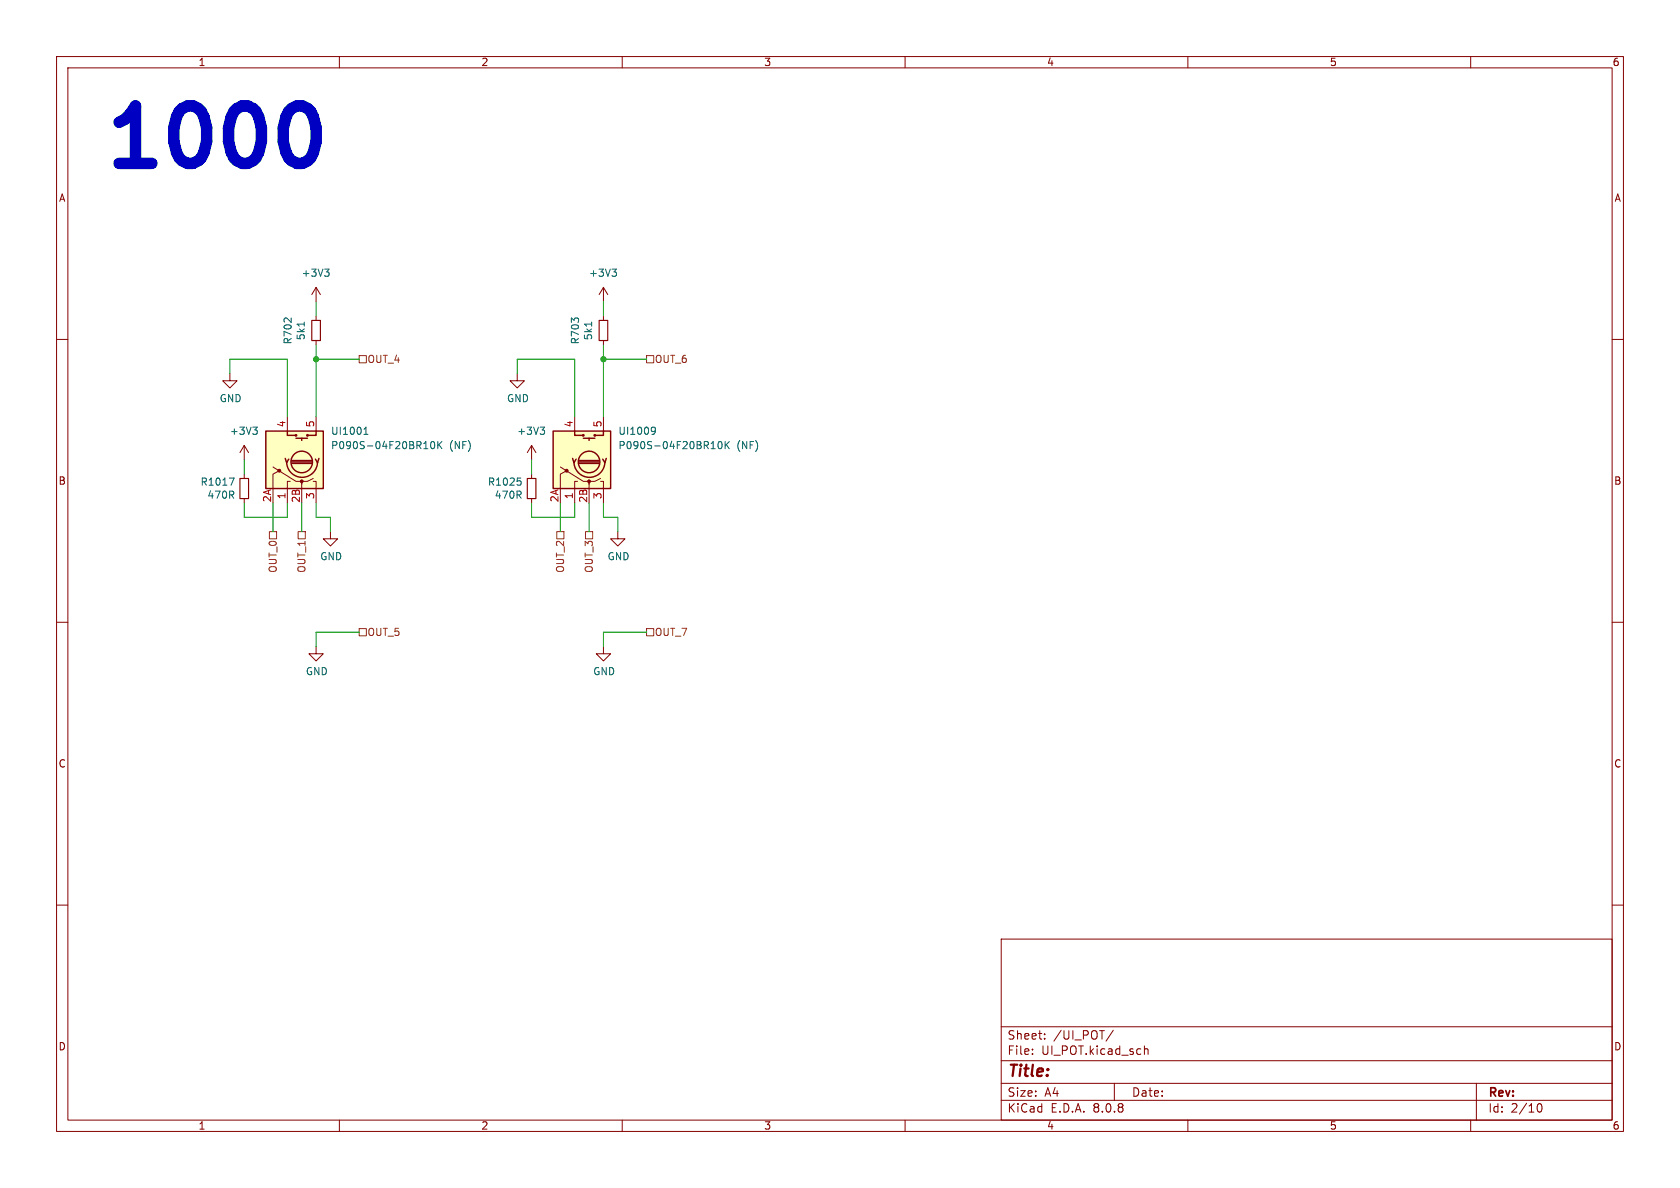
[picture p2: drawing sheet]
<svg xmlns="http://www.w3.org/2000/svg" width="297mm" height="210mm" viewBox="0 0 297 210" stroke-linecap="round" stroke-linejoin="round" font-family="sans-serif">
<g fill="none" stroke="#840000" stroke-width=".18">
<path d="M10 10h277v190h-277zM12 12h273v186h-273zM60 10v2M110 10v2M160 10v2M210 10v2M260 10v2M106.7 50.8v2.5M106.7 55.9v.7M106.7 50.8l-.8 1.3M106.7 50.8l.7 1.3M10 60h2"/>
<path d="M106.7 60.2v.8M285 60h2M43.2 83.8v.8M43.2 88.1v.8M58.4 94v1.3h1.3l-1.3 1.2-1.3-1.2h1.3M94 83.8v.8M94 88.1v.8M10 110h2M55.9 114.3v1.3h1.2l-1.2 1.2-1.3-1.2h1.3M285 110h2M10 160h2M177 166h108v32h-108z"/>
<path d="M285 160h2M60 198v2M110 198v2M160 198v2M177 194.5h108M177 191.5h108M177 187.5h108M177 181.5h108M182.5 186.3v.1M182.5 185.5v.1M184.7 183.6v.1M184.7 182.8v.1"/>
<path d="M196.8 182.1l-1.3 2M197 191.5v3M202.3 184.9v1.5M202.3 185.5l.2-.1 .4 .1 .1 .9M210 198v2M260 198v2M261 191.5v6.5M271.7 195.7l.2-.5 .2-.1a.81 .81 0 0 1 .6 .6 .81 .81 0 0 1-.3 .8h-.4l-.3-.5"/>
</g>
<path d="M105.9 56.6h1.5v3.6h-1.5zM42.4 84.6h1.5v3.5h-1.5zM93.2 84.6h1.5v3.5h-1.5z" fill="none" stroke="#840000" stroke-width=".2"/>
<path d="M104.6 56.9v.8M108.2 47.6h.8l-.4 .5M108.7 48.1l.3 .2v.3l-.3 .2M40.5 84.5h.9l-.6 1.3M91.5 84.5h.6M91.9 85l.2 .2v.3l-.2 .3" fill="none" stroke="#006464" stroke-width=".18"/>
<path d="M47 76.2h10.1v10.2h-10.1z" fill="#ffffc2"/>
<g fill="none" stroke="#840000" stroke-width=".25">
<path d="M47 76.2h10.1v10.2h-10.1zM50.8 76.2v.8h1.5M52.3 77.5h2.1M53.3 77.5v.4M55.9 76.2v.8h-1.5M50.4 81l.3 .8 .4-.6M50.7 81.7a2.73 2.73 0 0 0 2.7 2.7 2.73 2.73 0 0 0 2.7-2.7M51.6 81.9h3.5M51.6 81.7h3.5M51.6 81.4h3.5M56.4 81l-.3 .8-.3-.6"/>
<circle cx="52.3" cy="77" r=".13"/>
<circle cx="54.4" cy="77" r=".13"/>
<circle cx="53.3" cy="81.7" r="1.9"/>
</g>
<g fill="#840000" stroke="#840000" stroke-width=".18">
<circle cx="53.3" cy="85.1" r=".25"/>
<circle cx="49.4" cy="83.2" r=".25"/>
</g>
<g fill="none" stroke="#840000" stroke-width=".18">
<path d="M55.9 50.8v2.5M55.9 55.9v.7M55.9 50.8l-.8 1.3M55.9 50.8l.7 1.3M40.6 66v1.3h1.3l-1.3 1.3-1.2-1.3h1.2M43.2 78.7l-.8 1.3M43.2 78.7v2.6M43.2 78.7l.7 1.3M50.8 73.7v2.5M55.9 60.2v.8M55.9 73.7v2.5M91.4 66v1.3h1.3l-1.3 1.3-1.2-1.3h1.2"/>
<path d="M94 78.7l-.8 1.3M94 78.7v2.6M94 78.7l.7 1.3M48.3 82.6l4 2.5h1v.5M49.4 83.2l-1.1 .6v2.6M51.3 85.1h-.5v3.8M55.4 85.1h.5v3.8M55.4 84.6l-1 .5h-1.1v1.3M109.2 94v1.3h1.3l-1.3 1.2-1.3-1.2h1.3M106.7 114.3v1.3h1.2l-1.2 1.2-1.3-1.2h1.3"/>
</g>
<g fill="none" stroke="#006464" stroke-width=".18">
<path d="M53.8 56.9v.8M57.4 47.6h.8l-.4 .5M57.9 48.1l.3 .2v.3l-.3 .2M44.7 75.5h.8l-.4 .5M45.2 76l.3 .2v.3l-.3 .3M64.3 76.8h.8M64.3 75.9l.4-.4v1.3M74.9 79.3h.7M76.3 78.2l.1-.2a.68 .68 0 0 1 .5 .7 .68 .68 0 0 1-.5 .6l-.1-.1-.2-.4zM77.4 78v1.3M77.6 78.6l.5 .7M78.1 78l-.7 .8"/>
<path d="M95.5 75.5h.8l-.4 .5M96 76l.3 .2v.3l-.3 .3"/>
</g>
<path d="M55.1 56.6h1.5v3.6h-1.5z" fill="none" stroke="#840000" stroke-width=".2"/>
<path d="M97.8 76.2h10.1v10.2h-10.1z" fill="#ffffc2"/>
<g fill="none" stroke="#840000" stroke-width=".25">
<path d="M97.8 76.2h10.1v10.2h-10.1zM101.6 76.2v.8h1.5M103.1 77.5h2.1M104.1 77.5v.4M106.7 76.2v.8h-1.5M101.2 81l.3 .8 .4-.6M101.5 81.7a2.73 2.73 0 0 0 2.7 2.7 2.73 2.73 0 0 0 2.7-2.7M102.4 81.9h3.5M102.4 81.7h3.5M102.4 81.4h3.5M107.2 81l-.3 .8-.3-.6"/>
<circle cx="103.1" cy="77" r=".13"/>
<circle cx="105.2" cy="77" r=".13"/>
<circle cx="104.1" cy="81.7" r="1.9"/>
</g>
<g fill="#840000" stroke="#840000" stroke-width=".18">
<circle cx="104.1" cy="85.1" r=".25"/>
<circle cx="100.2" cy="83.2" r=".25"/>
</g>
<path d="M101.6 73.7v2.5M106.7 73.7v2.5M99.1 82.6l4 2.5h1v.5M100.2 83.2l-1.1 .6v2.6M102.1 85.1h-.5v3.8M106.2 85.1h.5v3.8M106.2 84.6l-1 .5h-1.1v1.3" fill="none" stroke="#840000" stroke-width=".18"/>
<path d="M115.4 75.5l.4 .1a.84 .84 0 0 1-.3 1.2h-.2M115.9 76.1l-.3 .2h-.2M125.7 79.3h.7M127.1 78.2l.1-.2a.68 .68 0 0 1 .5 .7 .68 .68 0 0 1-.5 .6l-.1-.1-.2-.4zM128.2 78v1.3M128.4 78.6l.5 .7M128.9 78l-.7 .8" fill="none" stroke="#006464" stroke-width=".18"/>
<path d="M63.5 62.9h1.3v1.2h-1.3zM114.3 62.9h1.3v1.2h-1.3zM47.6 94h1.3v1.3h-1.3zM52.7 94h1.3v1.3h-1.3zM98.4 94h1.3v1.3h-1.3zM103.5 94h1.3v1.3h-1.3zM63.5 111.1h1.3v1.3h-1.3zM114.3 111.1h1.3v1.3h-1.3z" fill="none" stroke="#725600" stroke-width=".18"/>
<path d="M53.5 18.7l.9 .5 .5 .5a8.6 8.6 0 0 1 0 8.2l-.5 .5-.9 .5" fill="none" stroke="#0000c2" stroke-width="2"/>
<g fill="none" stroke="#009600" stroke-width=".18">
<path d="M55.9 53.3v2.6M106.7 53.3v2.6M40.6 66v-2.5h10.2v10.2M55.9 63.5h7.6M55.9 61v12.7M91.4 66v-2.5h10.2v10.2M106.7 63.5h7.6M106.7 61v12.7M43.2 81.3v2.5M43.2 88.9v2.5h7.6v-2.5M48.3 88.9v5.1M53.3 88.9v5.1"/>
<path d="M55.9 88.9v2.5h2.5v2.6M94 88.9v2.5h7.6v-2.5M94 81.3v2.5M99.1 88.9v5.1M104.1 88.9v5.1M106.7 88.9v2.5h2.5v2.6M63.5 111.8h-7.6v2.5M114.3 111.8h-7.6v2.5"/>
</g>
<g fill="#009600" stroke="#009600" stroke-width=".18">
<circle cx="106.7" cy="63.5" r=".46"/>
<circle cx="55.9" cy="63.5" r=".46"/>
</g>
<text font-size="14.2" fill="#0000c2" x="17.8" y="30.2">1000</text>
<text font-size="2.8" fill="#840000" x="178" y="190.9">Title:</text>
<g font-size="2.1" fill="#840000">
<text x="178" y="184">Sheet:</text>
<text x="186.2" y="184">/UI_POT/</text>
<text x="178" y="186.7">File:</text>
<text x="184.1" y="186.7">UI_POT.kicad_sch</text>
<text x="178" y="196.9">KiCad</text>
<text x="178" y="194.1">Size:</text>
<text x="184.7" y="194.1">A4</text>
<text x="185.7" y="196.9">E.D.A.</text>
<text x="193.3" y="196.9">8.0.8</text>
<text x="200" y="194.1">Date:</text>
<text x="263" y="194.3">Rev:</text>
<text x="263" y="196.9">Id:</text>
<text x="267.1" y="196.9">2/10</text>
</g>
<g font-size="1.8" fill="#840000">
<text x="35" y="11.9">1</text>
<text x="85" y="11.9">2</text>
<text x="135" y="11.9">3</text>
<text x="185" y="11.9">4</text>
<text x="235" y="11.9">5</text>
<text x="285" y="11.9">6</text>
<text x="10.3" y="35.9">A</text>
<text x="285.3" y="35.9">A</text>
<text x="10.3" y="85.9">B</text>
<text x="285.3" y="85.9">B</text>
<text x="10.3" y="135.9">C</text>
<text x="285.3" y="135.9">C</text>
<text x="10.3" y="185.9">D</text>
<text x="285.3" y="185.9">D</text>
<text x="35" y="199.9">1</text>
<text x="85" y="199.9">2</text>
<text x="135" y="199.9">3</text>
<text x="185" y="199.9">4</text>
<text x="235" y="199.9">5</text>
<text x="285" y="199.9">6</text>
</g>
<g font-size="1.8" fill="#006464">
<text x="53.2" y="49.1">+3V3</text>
<text x="104" y="49.1">+3V3</text>
<text x="51.8" y="61" transform="rotate(-90 51.8 61)">R702</text>
<text x="54.1" y="60.2" transform="rotate(-90 54.1 60.2)">5k1</text>
<text x="102.6" y="61" transform="rotate(-90 102.6 61)">R703</text>
<text x="104.9" y="60.2" transform="rotate(-90 104.9 60.2)">5k1</text>
<text x="38.7" y="71.3">GND</text>
<text x="89.5" y="71.3">GND</text>
<text x="40.5" y="77.1">+3V3</text>
<text x="58.4" y="77.1">UI1001</text>
<text x="91.3" y="77.1">+3V3</text>
<text x="109.2" y="77.1">UI1009</text>
<text x="58.4" y="79.6">P090S-04F20BR10K</text>
<text x="79.4" y="79.6">(NF)</text>
<text x="109.2" y="79.6">P090S-04F20BR10K</text>
<text x="130.2" y="79.6">(NF)</text>
<text x="35.4" y="86.1">R1017</text>
<text x="36.6" y="88.4">470R</text>
<text x="86.2" y="86.1">R1025</text>
<text x="87.4" y="88.4">470R</text>
<text x="56.5" y="99.2">GND</text>
<text x="107.3" y="99.2">GND</text>
<text x="54" y="119.6">GND</text>
<text x="104.8" y="119.6">GND</text>
</g>
<g font-size="1.8" fill="#725600">
<text x="64.9" y="64.4">OUT_4</text>
<text x="115.7" y="64.4">OUT_6</text>
<text x="49.1" y="101.4" transform="rotate(-90 49.1 101.4)">OUT_0</text>
<text x="54.2" y="101.4" transform="rotate(-90 54.2 101.4)">OUT_1</text>
<text x="99.9" y="101.4" transform="rotate(-90 99.9 101.4)">OUT_2</text>
<text x="105" y="101.4" transform="rotate(-90 105 101.4)">OUT_3</text>
<text x="64.9" y="112.6">OUT_5</text>
<text x="115.7" y="112.6">OUT_7</text>
</g>
<g font-size="1.8" fill="#a90000">
<text x="50.5" y="75.6" transform="rotate(-90 50.5 75.6)">4</text>
<text x="55.6" y="75.6" transform="rotate(-90 55.6 75.6)">5</text>
<text x="101.3" y="75.6" transform="rotate(-90 101.3 75.6)">4</text>
<text x="106.4" y="75.6" transform="rotate(-90 106.4 75.6)">5</text>
<text x="48" y="88.9" transform="rotate(-90 48 88.9)">2A</text>
<text x="50.5" y="88.3" transform="rotate(-90 50.5 88.3)">1</text>
<text x="53.1" y="89" transform="rotate(-90 53.1 89)">2B</text>
<text x="55.6" y="88.3" transform="rotate(-90 55.6 88.3)">3</text>
<text x="98.8" y="88.9" transform="rotate(-90 98.8 88.9)">2A</text>
<text x="101.3" y="88.3" transform="rotate(-90 101.3 88.3)">1</text>
<text x="103.9" y="89" transform="rotate(-90 103.9 89)">2B</text>
<text x="106.4" y="88.3" transform="rotate(-90 106.4 88.3)">3</text>
</g>
</svg>
